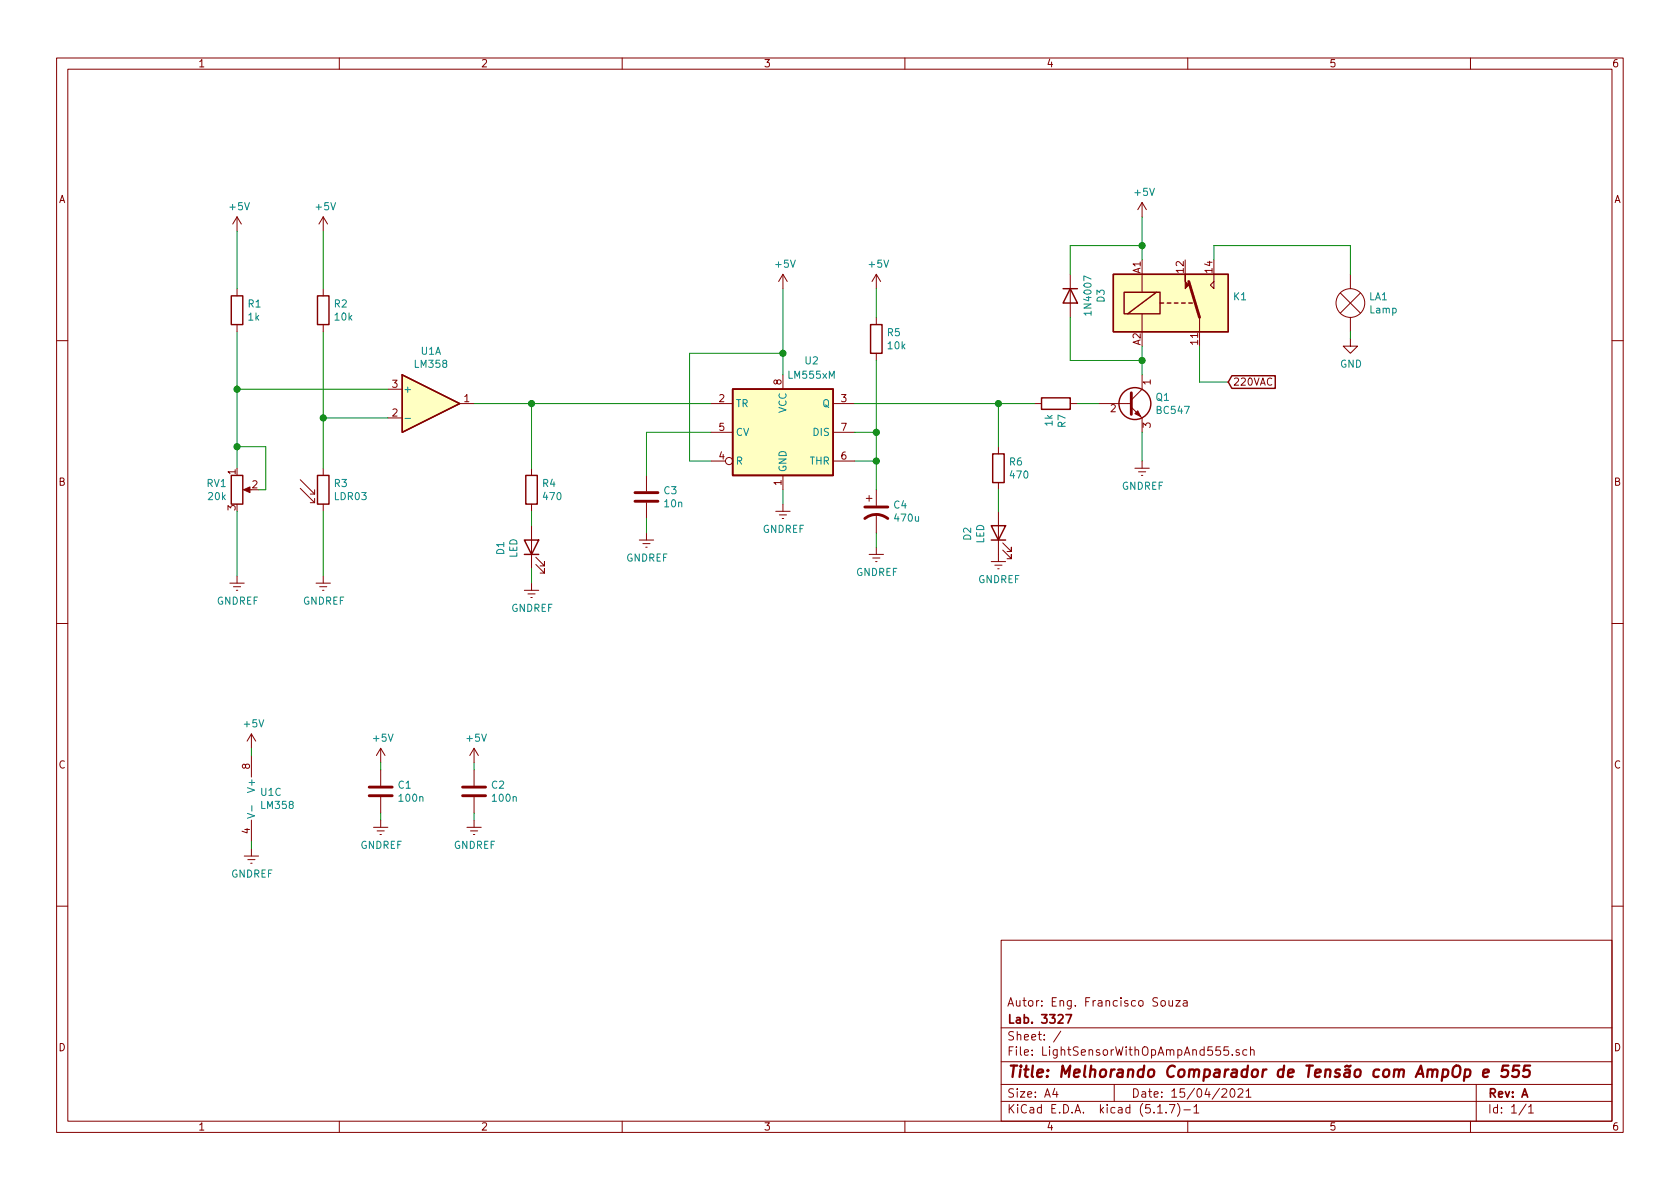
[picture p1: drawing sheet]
<svg xmlns="http://www.w3.org/2000/svg" width="297mm" height="210mm" viewBox="0 0 297 210" stroke-linecap="round" stroke-linejoin="round" font-family="sans-serif">
<g fill="none" stroke="#840000" stroke-width=".18">
<path d="M10 10.3h277v189.9h-277zM12 12.2h273v186.1h-273zM60 10.3v1.9M110 10.3v1.9M160 10.3v1.9M210 10.3v1.9M260 10.3v1.9M41.9 38.3v2.6M41.9 38.3l-.8 1.3M41.9 38.3l.8 1.3M57.1 38.3v2.6M57.1 38.3l-.7 1.3"/>
<path d="M57.1 38.3l.8 1.3M201.9 35.8v2.5M201.9 35.8l-.7 1.3M201.9 35.8l.8 1.3M41.9 51v1.3M41.9 57.4v1.3M57.1 51v1.3M57.1 57.4v1.3M138.4 48.5l-.7 1.3M138.4 48.5v2.5M138.4 48.5l.8 1.3M154.9 48.5v2.5"/>
<path d="M154.9 56.1v1.3M154.9 48.5l-.7 1.3M154.9 48.5l.8 1.3M189.2 48.5v7.6M201.9 48.5v3.2M201.9 55.5v3.2M212.1 56.1v2.6M214.6 48.5v2.5l-.6-.6 .6-.6M237 51.8l3.5 3.6M238.8 59.9v1.3h1.2l-1.2 1.3-1.3-1.3h1.3M238.8 48.5v2.5M238.8 56.1v2.6"/>
<path d="M240.5 51.8l-3.5 3.6M10 60.2h2M68.6 73.9h2.5M68.6 68.8h2.5M81.3 71.4h2.5M125.7 71.4h3.8M125.7 76.4h3.8M138.4 66.3v2.5M147.3 71.4h3.8M147.3 76.4h3.8M154.9 62.5v1.2M176.5 79v1.3"/>
<path d="M182.9 71.4h1.2M189.2 71.4h1.3M194.3 71.4h5.7M200 72l1.9 1.9v2.5M201.9 66.3v2.5l-1.9 1.9M285 60.2h2M43.4 86.6h1M53.1 86.4l2.5 2.5M53.1 84.8l2.5 2.6M54.9 88.9h.7M54.9 87.4h.7M55.6 86.6v.8"/>
<path d="M55.6 88.1v.8M57.1 82.8v1.3M57.1 89.1v1.3M94 82.8v1.3M94 89.1v1.3M94 93v7.6M94.7 99.8l1.6 1.5v-.7v.7h-.8M94.7 98.5l1.6 1.6v-.8v.8h-.8M113 95.5h2.6M113.7 96.1h1.2M114.2 96.8h.2M114.3 84.1v2.8"/>
<path d="M114.3 88.9v2.8M114.3 94.2v1.3M125.7 81.5h2.6M137.2 90.4h2.5M137.8 91.1h1.3M138.3 91.7h.3M138.4 84.1v2.5M138.4 89.1v1.3M147.3 81.5h3.8M153.2 88.1h1M153.7 98h2.5M153.7 87.6v1"/>
<path d="M154.3 98.7h1.3M154.8 99.3h.3M154.9 86.6v2.8M154.9 90.9v3.3M154.9 96.8v1.2M175.3 99.3h2.5M175.9 99.9h1.3M176.5 85.3v1.3M176.5 90.4v8.9M177.3 97.3l1.5 1.5v-.8v.8h-.7M177.3 96l1.5 1.5v-.7v.7h-.7M200.7 82.8h2.5"/>
<path d="M201.3 83.4h1.3M201.8 84.1h.3M201.9 81.5v1.3M10 110.3h2M40.6 103.1h2.6M41.3 103.8h1.2M41.8 104.4h.2M41.9 101.8v1.3M55.9 103.1h2.5M56.5 103.8h1.3M57 104.4h.3M57.1 101.8v1.3"/>
<path d="M92.7 104.4h2.5M93.3 105h1.3M93.9 105.7h.2M94 103.1v1.3M176.4 100.6h.3M285 110.3h2M44.4 129.8l-.7 1.3M44.4 129.8v2.5M44.4 133.6v3.8M44.4 129.8l.8 1.3M67.3 132.3l-.8 1.3M67.3 132.3v2.6"/>
<path d="M67.3 136.1v2.8M67.3 132.3l.8 1.3M83.8 132.3l-.7 1.3M83.8 132.3v2.6M83.8 136.1v2.8M83.8 132.3l.8 1.3M43.2 151.4h2.5M43.8 152h1.3M44.3 152.6h.3M44.4 145v3.8M44.4 150.1v1.3M66 146.3h2.6"/>
<path d="M66.7 146.9h1.2M67.2 147.6h.2M67.3 141v2.8M67.3 145v1.3M82.5 146.3h2.6M83.2 146.9h1.3M83.7 147.6h.2M83.8 141v2.8M83.8 145v1.3M10 160.2h2M177 166.3h108v32h-108zM205.3 177.1l.2-.2 .5 .2v.7l-.2 .1-.5-.1z"/>
<path d="M206.7 176.9v.8a.37 .37 0 0 0 .6 .1M207.3 176.9v1M207.9 176.9h.8l-.8 1h.8M209.2 177h.6l.1 .9M209.9 177.3l-.5 .1-.2 .2 .2 .3 .5-.1M285 160.2h2M60 198.3v1.9M110 198.3v1.9M160 198.3v1.9M177 194.8h108M177 191.8h108M177 187.8h108"/>
<path d="M177 181.8h108M186.5 192.5l-.4 1h1M186.8 193v1M187.6 182.3l-1.3 2M197 191.8v3M204.7 196.8h.8M206.2 196.7v.1M206.8 195.3h.9l-.6 1.5M208.2 195.1a1.71 1.71 0 0 1 0 2.3M209.3 196.3h1.2M210 198.3v1.9M211.1 195.8l.4-.5v1.5"/>
<path d="M211.1 196.8h.9M216.1 192.7l.2-.2h.3l.2 .2 .1 .3-.9 1h.9M217.2 185.1h-.7l-.1 .7 .2-.1h.5l.1 .3v.5l-.2 .1-.6-.1M217.7 192.6l.1-.1a.8 .8 0 0 1 .6 .8 .8 .8 0 0 1-.6 .7 1 1 0 0 1-.1-1.4zM217.9 186.5v.1M218.9 192.7l.2-.2h.4l.3 .5-1 1h1M219.1 185.7l-.4-.1-.2 .2 .1 .2 .5 .2v.3h-.6M220.3 193l.5-.5v1.5M220.3 194h.9M220.4 185.7l-.4-.1-.3 .3 .1 .6 .2 .1 .4-.1M221.1 185.7l.2-.1 .4 .1v.9M221.1 185.1v1.5"/>
<path d="M260 198.3v1.9M261 191.8v6.5M269.8 195.2l-1.2 2M270.3 195.8l.4-.5v1.5M270.3 196.8h.8"/>
<circle cx="238.8" cy="53.6" r="2.54"/>
<circle cx="128.9" cy="81.5" r=".63"/>
</g>
<path d="M259.1 189.2h.7l.2 .3-.1 .6a.66 .66 0 0 1-1 .2M262.3 189.8l.9-.2v-.4l-.6-.1-.3 .3v.9l.2 .1 .5-.1M266.7 188.4h-.9l-.3 1 .4-.2 .6 .1 .2 .3-.2 .7a.8 .8 0 0 1-1.1 0M268.6 188.4h-.9l-.2 1 .3-.2h.4l.3 .2a.82 .82 0 0 1-.2 .9l-.7 .1-.3-.1M270.5 188.4h-.9l-.2 1 .3-.2 .6 .1 .2 .3-.2 .7-.3 .1h-.5l-.2-.1" fill="none" stroke="#840000" stroke-width=".41"/>
<path d="M188.5 179.4h1l-.7 1.5" fill="none" stroke="#840000" stroke-width=".3"/>
<path d="M210.2 49.8l1.9 6.3M200 69.5v3.8M112.3 88.6h4M112.3 87.1h4M152.9 91.7a3.3 3.3 0 0 1 4.1 0M152.9 89.7h4.1M65.3 139.2h4M81.8 139.2h4.1M65.3 140.7h4M81.8 140.7h4.1" fill="none" stroke="#840000" stroke-width=".51"/>
<g fill="none" stroke="#840000" stroke-width=".25">
<path d="M40.9 52.3h2v5.1h-2zM56.1 52.3h2.1v5.1h-2.1zM153.9 57.4h2.1v5.1h-2.1zM188 51h2.5M189.2 51l1.3 2.6h-2.5zM196.8 48.5h20.4v10.2h-20.4zM198.8 51.7h6.3v3.8h-6.3zM204.5 51.7l-5.1 3.8M205.1 53.6h.6M206.4 53.6h.6M207.6 53.6h.7M208.9 53.6h.6"/>
<path d="M210.2 53.6h.6M71.1 66.3l10.2 5.1-10.2 5zM129.5 68.8h17.8v15.3h-17.8zM184.1 70.4h5.1v2h-5.1zM217.8 66.4h7.7v2.3h-7.7l-.6-1.1zM40.9 84.1h2v5h-2zM56.1 84.1h2.1v5h-2.1zM92.7 95.5h2.5l-1.2 2.5zM92.7 98h2.5M93 84.1h2v5h-2zM175.3 93h2.5l-1.3 2.5zM175.3 95.5h2.5"/>
<path d="M175.5 80.3h2v5h-2z"/>
<circle cx="200.7" cy="71.4" r="2.82"/>
</g>
<path d="M71.6 74h1M43.7 143.8l1.3 .5-1.3 .4M44.5 142.5v.9" fill="none" stroke="#008484" stroke-width=".18"/>
<g fill="#840000" stroke="#840000" stroke-width=".18">
<path d="M43.1 86.6l1.1-.5v1z"/>
<path d="M209.5 48.5v1.3l.7 .6-.7 .6z"/>
<path d="M200.7 73.1l.5-.5 .5 1.1z"/>
</g>
<g fill="#ffffc2" stroke="#ffffc2" stroke-width=".18">
<path d="M196.8 48.5h20.4v10.2h-20.4z"/>
<path d="M129.5 68.8h17.8v15.3h-17.8z"/>
<path d="M71.1 66.3l10.2 5.1-10.2 5z"/>
</g>
<g fill="none" stroke="#008400" stroke-width=".18">
<path d="M201.9 38.3v7.7M41.9 40.9v10.1M41.9 58.7v24.1M57.1 40.9v10.1M57.1 58.7v24.1M138.4 51v15.3M154.9 51v5.1M189.2 56.1v7.6h12.7M201.9 43.4h-12.7v5.1M214.6 46v-2.6h24.2v5.1M238.8 58.7v1.2M41.9 79h5.1v7.6h-1.3"/>
<path d="M41.9 68.8h26.7M57.1 73.9h11.5M83.8 71.4h41.9M94 71.4v11.4M125.7 76.4h-11.4v7.7M138.4 62.5h-16.5v19h3.8M151.1 76.4h3.8M151.1 71.4h31.8M154.9 63.7v22.9M176.5 71.4v7.6M190.5 71.4h3.8M201.9 61.2v5.1"/>
<path d="M201.9 76.4v5.1M212.1 61.2v6.4h5.1M41.9 90.4v11.4M57.1 90.4v11.4M94 90.4v2.6M114.3 91.7v2.5M138.4 86.6v2.5M151.1 81.5h3.8M154.9 94.2v2.6M176.5 86.6v3.8M94 100.6v2.5M44.4 132.3v1.3"/>
<path d="M67.3 134.9v1.2M83.8 134.9v1.2M44.4 148.8v1.3M67.3 143.8v1.2M83.8 143.8v1.2"/>
</g>
<g fill="#008400" stroke="#008400" stroke-width=".25">
<circle cx="176.5" cy="71.4" r=".51"/>
<circle cx="138.4" cy="62.5" r=".51"/>
<circle cx="154.9" cy="76.4" r=".51"/>
<circle cx="57.2" cy="73.9" r=".51"/>
<circle cx="201.9" cy="63.7" r=".51"/>
<circle cx="154.9" cy="81.5" r=".51"/>
<circle cx="41.9" cy="79" r=".51"/>
<circle cx="201.9" cy="43.4" r=".51"/>
<circle cx="94" cy="71.4" r=".51"/>
<circle cx="41.9" cy="68.8" r=".51"/>
</g>
<text font-size="2.8" fill="#840000" x="178" y="190.5">Title: Melhorando Comparador de Tensão com AmpOp e 555</text>
<g font-size="2.1" fill="#840000">
<text x="178" y="178">Autor: Eng. Francisco Souza</text>
<text x="178" y="184">Sheet: /</text>
<text x="178" y="181">Lab. 3327</text>
<text x="178" y="186.7">File: LightSensorWithOpAmpAnd555.sch</text>
<text x="178" y="196.9">KiCad E.D.A. kicad (5.1.7)-1</text>
<text x="178" y="194.1">Size: A4</text>
<text x="200" y="194.1">Date: 15/04/2021</text>
<text x="263" y="194.1">Rev: A</text>
<text x="263" y="196.9">Id: 1/1</text>
</g>
<g font-size="1.8" fill="#840000">
<text x="35" y="11.9">1</text>
<text x="85" y="11.9">2</text>
<text x="135" y="11.9">3</text>
<text x="185" y="11.9">4</text>
<text x="235" y="11.9">5</text>
<text x="285" y="11.9">6</text>
<text x="10.4" y="35.9">A</text>
<text x="285.4" y="35.9">A</text>
<text x="201.7" y="48.4" transform="rotate(-90 201.7 48.4)">A1</text>
<text x="209.3" y="48.2" transform="rotate(-90 209.3 48.2)">12</text>
<text x="214.4" y="48.2" transform="rotate(-90 214.4 48.2)">14</text>
<text x="201.7" y="61.1" transform="rotate(-90 201.7 61.1)">A2</text>
<text x="211.8" y="60.9" transform="rotate(-90 211.8 60.9)">11</text>
<text x="69.4" y="68.6">3</text>
<text x="82.1" y="71.1">1</text>
<text x="127.2" y="71.1">2</text>
<text x="138.2" y="68" transform="rotate(-90 138.2 68)">8</text>
<text x="148.7" y="71.1">3</text>
<text x="203.5" y="68" transform="rotate(-90 203.5 68)">1</text>
<text x="218" y="68.2">220VAC</text>
<text x="69.4" y="73.7">2</text>
<text x="127.2" y="76.2">5</text>
<text x="148.7" y="76.2">7</text>
<text x="196.4" y="72.9">2</text>
<text x="203.5" y="75.7" transform="rotate(-90 203.5 75.7)">3</text>
<text x="41.7" y="83.9" transform="rotate(-90 41.7 83.9)">1</text>
<text x="127.2" y="81.3">4</text>
<text x="148.7" y="81.3">6</text>
<text x="10.4" y="85.9">B</text>
<text x="44.6" y="86.4">2</text>
<text x="138.2" y="85.8" transform="rotate(-90 138.2 85.8)">1</text>
<text x="285.4" y="85.9">B</text>
<text x="41.7" y="90.3" transform="rotate(-90 41.7 90.3)">3</text>
<text x="10.4" y="135.9">C</text>
<text x="44.2" y="136" transform="rotate(-90 44.2 136)">8</text>
<text x="285.4" y="135.9">C</text>
<text x="44.2" y="147.4" transform="rotate(-90 44.2 147.4)">4</text>
<text x="10.4" y="185.9">D</text>
<text x="285.4" y="185.9">D</text>
<text x="35" y="199.9">1</text>
<text x="85" y="199.9">2</text>
<text x="135" y="199.9">3</text>
<text x="185" y="199.9">4</text>
<text x="235" y="199.9">5</text>
<text x="285" y="199.9">6</text>
</g>
<g font-size="1.8" fill="#008484">
<text x="200.7" y="34.6">+5V</text>
<text x="40.7" y="37.2">+5V</text>
<text x="55.9" y="37.2">+5V</text>
<text x="137.2" y="47.3">+5V</text>
<text x="153.7" y="47.3">+5V</text>
<text x="195.3" y="53.4" transform="rotate(-90 195.3 53.4)">D3</text>
<text x="218.1" y="53.1">K1</text>
<text x="242.1" y="53.1">LA1</text>
<text x="43.9" y="54.4">R1</text>
<text x="43.9" y="56.7">1k</text>
<text x="59.1" y="54.4">R2</text>
<text x="59.3" y="56.7">10k</text>
<text x="156.9" y="59.5">R5</text>
<text x="193" y="55.4" transform="rotate(-90 193 55.4)">1N4007</text>
<text x="242.2" y="55.4">Lamp</text>
<text x="73.5" y="65">LM358</text>
<text x="74.4" y="62.7">U1A</text>
<text x="142.4" y="64.4">U2</text>
<text x="157" y="61.8">10k</text>
<text x="236.9" y="65">GND</text>
<text x="71.2" y="69.5">+</text>
<text x="139.5" y="67">LM555xM</text>
<text x="204.4" y="70.9">Q1</text>
<text x="130" y="72">TR</text>
<text x="130" y="77.1">CV</text>
<text x="139.1" y="73.1" transform="rotate(-90 139.1 73.1)">VCC</text>
<text x="143.9" y="77.1">DIS</text>
<text x="145.4" y="72">Q</text>
<text x="186.1" y="75.3" transform="rotate(-90 186.1 75.3)">1k</text>
<text x="188.4" y="75.6" transform="rotate(-90 188.4 75.6)">R7</text>
<text x="204.6" y="73.2">BC547</text>
<text x="130" y="82.2">R</text>
<text x="139.1" y="83.6" transform="rotate(-90 139.1 83.6)">GND</text>
<text x="143.2" y="82.2">THR</text>
<text x="178.5" y="82.3">R6</text>
<text x="36.6" y="86.1">RV1</text>
<text x="36.9" y="88.4">20k</text>
<text x="59.1" y="86.1">R3</text>
<text x="59.2" y="88.4">LDR03</text>
<text x="96" y="86.1">R4</text>
<text x="96.2" y="88.4">470</text>
<text x="117.4" y="87.4">C3</text>
<text x="117.6" y="89.7">10n</text>
<text x="158.1" y="89.9">C4</text>
<text x="178.7" y="84.6">470</text>
<text x="198.3" y="86.6">GNDREF</text>
<text x="134.8" y="94.2">GNDREF</text>
<text x="158.3" y="92.2">470u</text>
<text x="171.7" y="95.5" transform="rotate(-90 171.7 95.5)">D2</text>
<text x="89.2" y="98.1" transform="rotate(-90 89.2 98.1)">D1</text>
<text x="91.5" y="98.7" transform="rotate(-90 91.5 98.7)">LED</text>
<text x="110.7" y="99.3">GNDREF</text>
<text x="151.3" y="101.8">GNDREF</text>
<text x="174" y="96.2" transform="rotate(-90 174 96.2)">LED</text>
<text x="38.3" y="106.9">GNDREF</text>
<text x="53.5" y="106.9">GNDREF</text>
<text x="172.9" y="103.1">GNDREF</text>
<text x="90.4" y="108.2">GNDREF</text>
<text x="43.2" y="128.6">+5V</text>
<text x="66.1" y="131.2">+5V</text>
<text x="82.6" y="131.2">+5V</text>
<text x="45.1" y="139.7" transform="rotate(-90 45.1 139.7)">V+</text>
<text x="46.2" y="140.7">U1C</text>
<text x="46.3" y="143">LM358</text>
<text x="70.4" y="139.5">C1</text>
<text x="70.7" y="141.8">100n</text>
<text x="86.9" y="139.5">C2</text>
<text x="87.2" y="141.8">100n</text>
<text x="40.8" y="155.2">GNDREF</text>
<text x="63.7" y="150.1">GNDREF</text>
<text x="80.2" y="150.1">GNDREF</text>
</g>
</svg>
